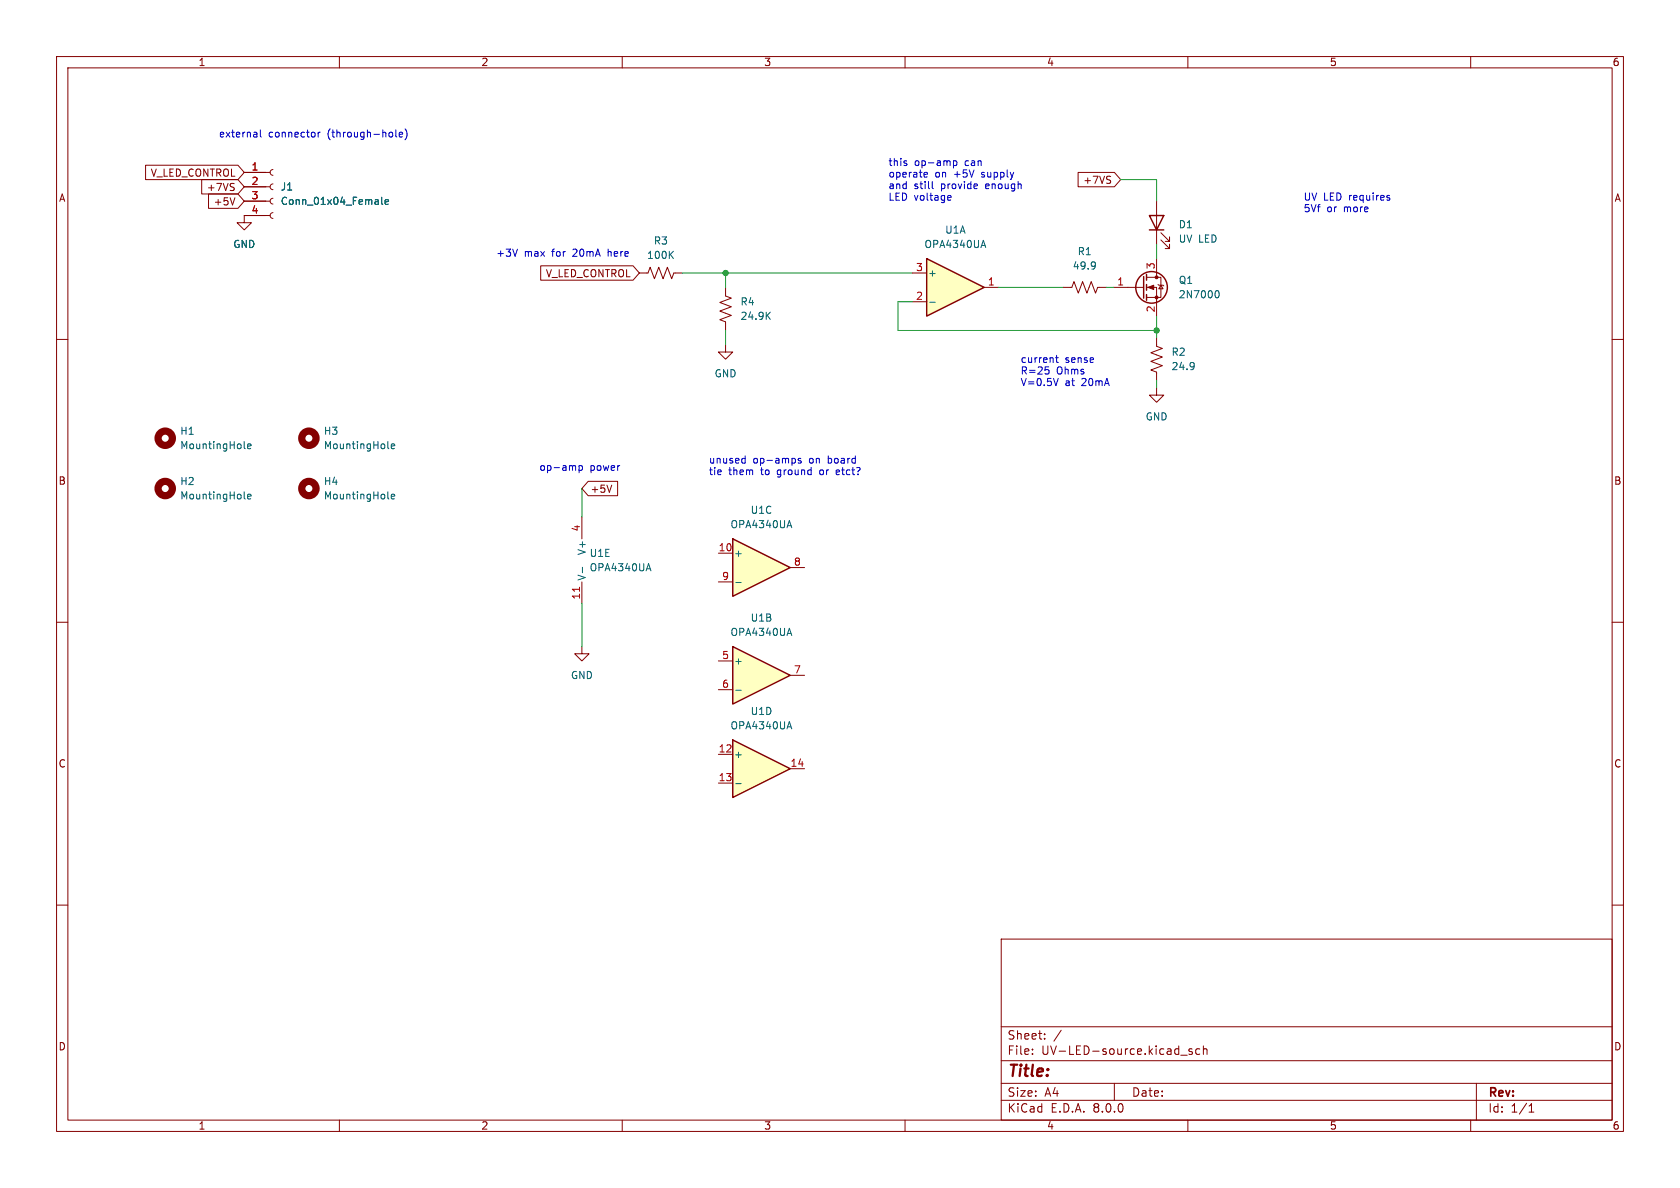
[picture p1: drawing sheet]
<svg xmlns="http://www.w3.org/2000/svg" width="297mm" height="210mm" viewBox="0 0 297 210" stroke-linecap="round" stroke-linejoin="round" font-family="sans-serif">
<g fill="none" stroke="#840000" stroke-width=".18">
<path d="M10 10h277v190h-277zM12 12h273v186h-273zM60 10v2M110 10v2M160 10v2M210 10v2M260 10v2M10 60h2M285 60h2M10 110h2M285 110h2M10 160h2"/>
<path d="M285 160h2M177 166h108v32h-108zM60 198v2M110 198v2M160 198v2M177 194.5h108M177 191.5h108M177 187.5h108M177 181.5h108M182.5 186.3v.1M182.5 185.5v.1M184.7 183.6v.1"/>
<path d="M184.7 182.8v.1M187.6 182.1l-1.3 2M197 191.5v3M208.7 186.5h1.2M210 198v2M210.7 185.5l-.3-.1-.2 .2v.2l.5 .2v.3h-.5M212.1 185.5l-.4-.1-.3 .3v.4l.1 .2h.6M212.7 185.5l.3-.1 .3 .1 .1 .9M212.7 184.9v1.5M260 198v2M261 191.5v6.5M270.3 196.6h.9"/>
<path d="M270.3 195.5l.4-.4v1.5"/>
</g>
<path d="M129.5 130.8l10.2 5.1-10.2 5.1z" fill="#ffffc2"/>
<path d="M129.5 130.8l10.2 5.1-10.2 5.1z" fill="none" stroke="#840000" stroke-width=".25"/>
<g fill="none" stroke="#840000" stroke-width=".18">
<path d="M43.2 35.6h4.6M43.2 33h4.6M43.2 30.5h4.6M47.8 38.1h-4.6v1.3h1.2l-1.2 1.2-1.3-1.2h1.3M48.3 37.6l-.4 .1-.1 .4 .1 .4 .4 .1M48.3 35.1l-.4 .1-.1 .4 .1 .3 .4 .2M48.3 32.5l-.4 .2-.1 .3 .1 .4 .4 .1M48.3 30l-.4 .1-.1 .4 .1 .3 .4 .2M113 48.3h1.6l.3-1.1 .8 2.1 .8-2.1 .7 2.1 .8-2.1 .7 2.1 .4-1h1.5M128.3 50.8v1.5l1 .4-2 .8 2 .7-2 .8 2 .8-2 .7 1 .4v1.5M128.3 61v1.2h1.2l-1.2 1.3-1.3-1.3h1.3M102.9 91.4v3.9"/>
<path d="M102.9 114.3v1.3h1.2l-1.2 1.2-1.3-1.2h1.3M102.9 102.9v3.8M127 133.4h2.5M127 138.4h2.5M139.7 135.9h2.5"/>
</g>
<g fill="none" stroke="#006464" stroke-width=".18">
<path d="M67.5 34.9v1.1l.2 .1M68.1 35.7l.6-.1-.1-.2-.3-.1-.2 .2v.6h.5M118.5 45l.5 .7M119 44.4l-.7 .7M135.6 55.7l.6 .8M136.2 55.2l-.7 .7M43.2 79.1l.2 .2M43.8 78.9l.6-.1-.1-.3h-.3l-.2 .2v.6h.5M68.6 79.1l.2 .2M69.2 78.9l.6-.1-.1-.3h-.3l-.2 .2v.6h.5M43.2 88l.2 .2M43.8 87.8l.6-.1-.1-.3h-.3l-.2 .1v.6h.5"/>
<path d="M68.6 88l.2 .2M69.2 87.8l.6-.1-.1-.3h-.3l-.2 .1v.6h.5M114.7 99.6l.4 1.3M103 100.3v1M114.4 100.5h.6M130.1 138.5h.9M139.2 128.5h.7M139.5 127.6l.5 1.2"/>
</g>
<g fill="none" stroke="#840000" stroke-width="1.3">
<circle cx="29.2" cy="77.5" r="1.27"/>
<circle cx="54.6" cy="77.5" r="1.27"/>
<circle cx="29.2" cy="86.4" r="1.27"/>
<circle cx="54.6" cy="86.4" r="1.27"/>
</g>
<path d="M102.5 103.8v.7" fill="none" stroke="#a90000" stroke-width=".18"/>
<path d="M129.5 114.3l10.2 5.1-10.2 5.1z" fill="#ffffc2"/>
<path d="M129.5 114.3l10.2 5.1-10.2 5.1z" fill="none" stroke="#840000" stroke-width=".25"/>
<path d="M127 116.8h2.5M139.7 119.4h2.5M127 121.9h2.5" fill="none" stroke="#840000" stroke-width=".18"/>
<path d="M139.2 112h.7M139.5 111.1l.5 1.2M130.1 122h.9" fill="none" stroke="#006464" stroke-width=".18"/>
<path d="M129.5 95.3l10.2 5-10.2 5.1z" fill="#ffffc2"/>
<path d="M129.5 95.3l10.2 5-10.2 5.1z" fill="none" stroke="#840000" stroke-width=".25"/>
<path d="M204.5 59.7v1.5l1 .4-2 .8 2 .7-2 .8 2 .7-2 .8 1 .4v1.5M127 97.8h2.5M127 102.9h2.5M139.7 100.3h2.5" fill="none" stroke="#840000" stroke-width=".18"/>
<path d="M211 64.1l.1 .1a1.07 1.07 0 0 1-.2 1M211.1 64.6l-.1 .2M139.2 92.9h.7M139.5 92l.5 1.3M130.1 103h.9" fill="none" stroke="#006464" stroke-width=".18"/>
<path d="M163.8 45.7l10.2 5.1-10.2 5.1z" fill="#ffffc2"/>
<g fill="none" stroke="#840000" stroke-width=".25">
<path d="M203.2 38.1h2.5l-1.2 2.5zM163.8 45.7l10.2 5.1-10.2 5.1zM202.2 48.9v3.8M202.7 48.5v1M202.7 50.3v1M202.7 52.1v1M203.2 40.6h2.5"/>
<circle cx="203.6" cy="50.8" r="2.79"/>
</g>
<g fill="none" stroke="#840000" stroke-width=".18">
<path d="M25.7 29.2h16.4l1.1 1.3-1.1 1.3h-16.4zM35.7 31.7h6.4l1.1 1.3-1.1 1.3h-6.4zM36.9 34.3h5.2l1.1 1.3-1.1 1.2h-5.2zM41.2 32.4l.2 .1M41.3 33.2v.4M41.5 35l-.4 1.2M43.2 30.5h3.8M43.2 33h3.8M43.2 35.6h3.8M43.2 38.1h3.8M190.6 30.5h6.4l1.1 1.3-1.1 1.2h-6.4zM196.2 31.2h.1"/>
<path d="M196.3 31.9v.4M204.5 35.6v7.6M95.6 47h16.3l1.1 1.3-1.1 1.2h-16.3zM161.3 53.3h2.5M161.3 48.3h2.5M174 50.8h2.5M188 50.8h1.5l.4-1 .7 2 .8-2 .8 2 .7-2 .8 2 .4-1h1.5M196.8 50.8h5.4M202.7 50.8h1.8v5.1M202.7 49h2.5v3.6h-2.5M204.5 45.7v3.3M204.7 50.3l.2 .1h.7l.1 .1"/>
<path d="M205.2 42.4l1.6 1.5v-.7v.7h-.8M205.2 41.1l1.6 1.6v-.8v.8h-.8M205.2 50.4l.4 .7h-.7zM204.5 68.6v1.3h1.2l-1.2 1.2-1.3-1.2h1.3M104 85.1h5.2v2.5h-5.2l-1.1-1.2zM108.1 85.8l-.4 1.2"/>
</g>
<path d="M67.5 34.9v1.1l.2 .1M68.1 35.7l.6-.1-.1-.2-.3-.1-.2 .2v.6h.5M164.4 53.4h.9M173.5 43.4h.6M173.8 42.5l.5 1.3M193.5 46.4h.1a1.07 1.07 0 0 1-.1 1M193.6 46.8l-.1 .2M215 51.4h.1a.68 .68 0 0 1 .4 .6 .68 .68 0 0 1-.4 .6h-.1" fill="none" stroke="#006464" stroke-width=".18"/>
<g fill="#840000" stroke="#840000" stroke-width=".18">
<path d="M202.9 50.8l1.1-.4v.8z"/>
<circle cx="204.5" cy="52.6" r=".25"/>
<circle cx="204.5" cy="49" r=".25"/>
</g>
<g fill="none" stroke="#0000c2" stroke-width=".18">
<path d="M45.4 23.4v.8M45.4 24.2h-.1M45.4 23.7h-.1M46 23v1l.2 .2M56.2 23.4v.8M56.6 23.4l-.4 .2M70 23v1l.2 .2M70.6 23.8l.6-.1-.1-.3h-.3l-.2 .2v.6h.5M71.6 22.8a1.46 1.46 0 0 1 0 1.9M160.3 28.9v.3M163.4 31.3h.5M163.4 30.5h.4l.2 .3-.6 .1"/>
<path d="M164.8 32.1v1.1l.2 .2M167.7 34.6h.4v.3l-.6 .1M168.1 35.3l-.4 .1M168.6 28.4v1.3M168.6 28.5l.3-.1 .3 .3-.2 .5h-.4M245.4 35h.3v.2l-.2 .2h-.2M245.4 34.5l.3 .1M91.5 44l-.4 1.3M184.9 65.3h.3l.3 .3-.2 .5h-.4M186.6 63.2h.5M186.8 62.8v1.1l.3 .2M187.1 66.9l-.4 1.3"/>
<path d="M102.4 82.3v1.3M102.4 82.4l.3-.1 .3 .2-.2 .6h-.4M131.4 81l.3 .1M131.7 80.6v1.3M131.7 81.8l-.3 .1M140.5 81.1l.1 .2-.1 .5M141.6 81.1l-.3-.1-.2 .2 .1 .2 .4 .1v.3h-.5M148 83.1l-.2 .1v.5l.2 .2M148.4 83.4l-.6 .1"/>
</g>
<path d="M198.1 31.8h6.4v3.8M120.6 48.3h40.7M128.3 48.3v2.5M128.3 58.4v2.6M161.3 53.3h-2.6v5.1h45.8M176.5 50.8h11.5M195.6 50.8h1.2M204.5 43.2v2.5M204.5 55.9v3.8M204.5 67.3v1.3M102.9 86.4v5M102.9 106.7v7.6" fill="none" stroke="#009600" stroke-width=".18"/>
<g fill="#009600" stroke="#009600" stroke-width=".18">
<circle cx="204.5" cy="58.4" r=".46"/>
<circle cx="128.3" cy="48.3" r=".46"/>
</g>
<text font-size="2.8" fill="#840000" x="178" y="190.9">Title:</text>
<g font-size="2.1" fill="#840000">
<text x="178" y="184">Sheet:</text>
<text x="178" y="186.7">File:</text>
<text x="184.1" y="186.7">UV-LED-source.kicad_sch</text>
<text x="178" y="196.9">KiCad</text>
<text x="178" y="194.1">Size:</text>
<text x="184.7" y="194.1">A4</text>
<text x="185.7" y="196.9">E.D.A.</text>
<text x="193.3" y="196.9">8.0.0</text>
<text x="200" y="194.1">Date:</text>
<text x="263" y="194.3">Rev:</text>
<text x="263" y="196.9">Id:</text>
<text x="267.1" y="196.9">1/1</text>
</g>
<g font-size="1.8" fill="#840000">
<text x="35" y="11.9">1</text>
<text x="85" y="11.9">2</text>
<text x="135" y="11.9">3</text>
<text x="185" y="11.9">4</text>
<text x="235" y="11.9">5</text>
<text x="285" y="11.9">6</text>
<text x="10.3" y="35.9">A</text>
<text x="26.5" y="31.4">V_LED_CONTROL</text>
<text x="36.5" y="34">+7VS</text>
<text x="191.4" y="32.7">+7VS</text>
<text x="285.3" y="35.9">A</text>
<text x="37.7" y="36.5">+5V</text>
<text x="96.4" y="49.2">V_LED_CONTROL</text>
<text x="10.3" y="85.9">B</text>
<text x="104.3" y="87.3">+5V</text>
<text x="285.3" y="85.9">B</text>
<text x="10.3" y="135.9">C</text>
<text x="285.3" y="135.9">C</text>
<text x="10.3" y="185.9">D</text>
<text x="285.3" y="185.9">D</text>
<text x="35" y="199.9">1</text>
<text x="85" y="199.9">2</text>
<text x="135" y="199.9">3</text>
<text x="185" y="199.9">4</text>
<text x="235" y="199.9">5</text>
<text x="285" y="199.9">6</text>
</g>
<g font-size="1.8" fill="#0000c2">
<text x="38.6" y="24.4">external</text>
<text x="47.5" y="24.4">connector</text>
<text x="58" y="24.4">(through-hole)</text>
<text x="157" y="29.4">this</text>
<text x="161.7" y="29.4">op-amp</text>
<text x="170.7" y="29.4">can</text>
<text x="157" y="31.5">operate</text>
<text x="157" y="33.5">and</text>
<text x="157" y="35.6">LED voltage</text>
<text x="161.6" y="33.5">still</text>
<text x="165.3" y="31.5">on</text>
<text x="166.4" y="33.5">provide</text>
<text x="168.7" y="31.5">+5V</text>
<text x="173.8" y="31.5">supply</text>
<text x="174.5" y="33.5">enough</text>
<text x="230.4" y="35.6">UV LED requires</text>
<text x="230.4" y="37.6">5Vf</text>
<text x="234.6" y="37.6">or</text>
<text x="237.7" y="37.6">more</text>
<text x="87.6" y="45.5">+3V</text>
<text x="92.7" y="45.5">max</text>
<text x="97.7" y="45.5">for</text>
<text x="101.5" y="45.5">20mA</text>
<text x="107.9" y="45.5">here</text>
<text x="180.3" y="64.2">current</text>
<text x="188.3" y="64.2">sense</text>
<text x="180.3" y="66.3">R=25</text>
<text x="180.3" y="68.3">V=0.5V</text>
<text x="186.8" y="66.3">Ohms</text>
<text x="188.3" y="68.3">at</text>
<text x="191.3" y="68.3">20mA</text>
<text x="95.2" y="83.3">op-amp</text>
<text x="104.3" y="83.3">power</text>
<text x="125.2" y="82">unused</text>
<text x="133.1" y="82">op-amps</text>
<text x="143.2" y="82">on</text>
<text x="146.6" y="82">board</text>
<text x="125.2" y="84.1">tie</text>
<text x="128.8" y="84.1">them</text>
<text x="134.6" y="84.1">to</text>
<text x="137.7" y="84.1">ground</text>
<text x="145.4" y="84.1">or</text>
<text x="148.5" y="84.1">etct?</text>
</g>
<g font-size="1.8" fill="#a90000">
<text x="44.4" y="30.2">1</text>
<text x="44.4" y="32.8">2</text>
<text x="44.4" y="35.3">3</text>
<text x="44.4" y="37.8">4</text>
<text x="204.2" y="47.7" transform="rotate(-90 204.2 47.7)">3</text>
<text x="161.9" y="53.1">2</text>
<text x="161.9" y="48">3</text>
<text x="174.6" y="50.5">1</text>
<text x="197.4" y="50.5">1</text>
<text x="204.2" y="55.3" transform="rotate(-90 204.2 55.3)">2</text>
<text x="102.6" y="94.1" transform="rotate(-90 102.6 94.1)">4</text>
<text x="127" y="97.5">10</text>
<text x="140.3" y="100.1">8</text>
<text x="102.6" y="106.1" transform="rotate(-90 102.6 106.1)">11</text>
<text x="127.6" y="102.6">9</text>
<text x="127.6" y="116.6">5</text>
<text x="140.3" y="119.1">7</text>
<text x="127.6" y="121.7">6</text>
<text x="127" y="133.1">12</text>
<text x="139.7" y="135.6">14</text>
<text x="127" y="138.2">13</text>
</g>
<g font-size="1.8" fill="#006464">
<text x="49.5" y="33.9">J1</text>
<text x="49.5" y="36.4">Conn_01x04_Female</text>
<text x="167" y="41.5">U1A</text>
<text x="208.3" y="40.6">D1</text>
<text x="41.1" y="44">GND</text>
<text x="114.3" y="46">100K</text>
<text x="115.5" y="43.4">R3</text>
<text x="163.3" y="44">OPA4340UA</text>
<text x="189.6" y="47.9">49.9</text>
<text x="190.4" y="45.3">R1</text>
<text x="208.3" y="43.1">UV LED</text>
<text x="164" y="49.1">+</text>
<text x="208.3" y="50.4">Q1</text>
<text x="208.3" y="52.9">2N7000</text>
<text x="130.8" y="54.2">R4</text>
<text x="130.8" y="56.7">24.9K</text>
<text x="207" y="63.1">R2</text>
<text x="207" y="65.6">24.9</text>
<text x="126.2" y="66.9">GND</text>
<text x="31.8" y="77.1">H1</text>
<text x="57.2" y="77.1">H3</text>
<text x="202.4" y="74.5">GND</text>
<text x="31.8" y="79.6">MountingHole</text>
<text x="57.2" y="79.6">MountingHole</text>
<text x="31.8" y="86">H2</text>
<text x="31.8" y="88.5">MountingHole</text>
<text x="57.2" y="86">H4</text>
<text x="57.2" y="88.5">MountingHole</text>
<text x="129" y="93.6">OPA4340UA</text>
<text x="132.6" y="91">U1C</text>
<text x="103.7" y="98.2" transform="rotate(-90 103.7 98.2)">V+</text>
<text x="104.1" y="98.7">U1E</text>
<text x="104.1" y="101.2">OPA4340UA</text>
<text x="129.7" y="98.7">+</text>
<text x="103.7" y="102.7" transform="rotate(-90 103.7 102.7)">V-</text>
<text x="129" y="112.6">OPA4340UA</text>
<text x="132.6" y="110.1">U1B</text>
<text x="129.7" y="117.7">+</text>
<text x="100.8" y="120.2">GND</text>
<text x="129" y="129.1">OPA4340UA</text>
<text x="132.6" y="126.6">U1D</text>
<text x="129.7" y="134.2">+</text>
</g>
</svg>
